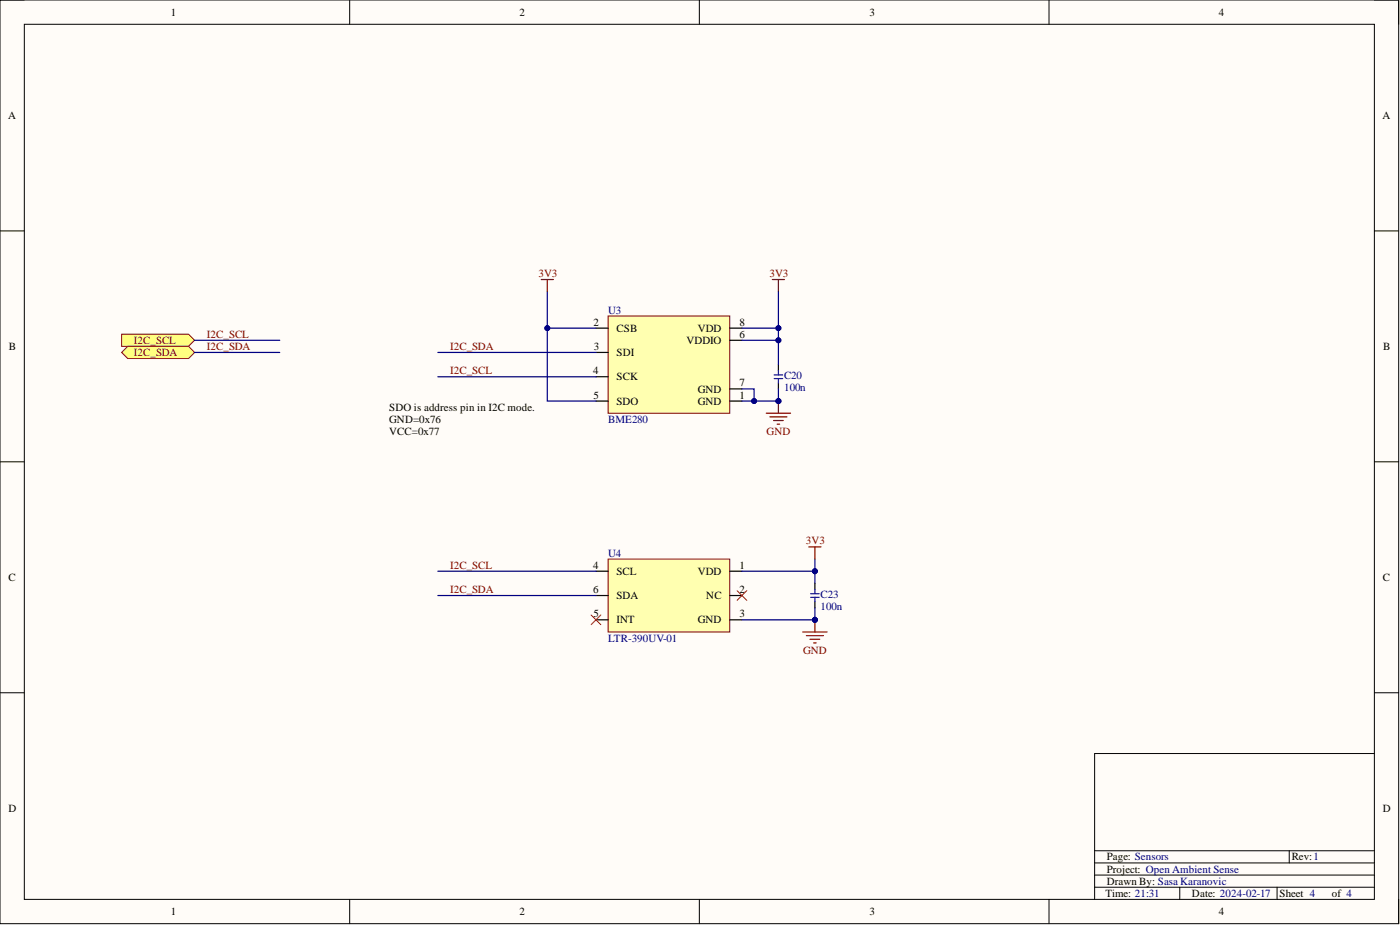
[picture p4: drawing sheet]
<svg xmlns="http://www.w3.org/2000/svg" width="292mm" height="193mm" viewBox="0 0 292 193" stroke-linecap="round" stroke-linejoin="round" font-family="sans-serif">
<path d="M0 0h291.8v192.7h-291.8z" fill-rule="evenodd" fill="#fffcf8"/>
<path d="M0 0h291.8v192.7h-291.8z" fill="none" stroke="#000" stroke-width=".21"/>
<path d="M5.1 5.1h281.7v182.5h-281.7z" fill-rule="evenodd" fill="#fffcf8"/>
<g fill="none" stroke="#000" stroke-width=".21">
<path d="M0 0h5.1M73 0v5.1M145.9 0v5.1M218.9 0v5.1M286.8 0h5v5.1M5.1 5.1h281.7v182.5h-281.7zM0 48.2h5.1M286.8 48.2h5M0 96.3h5.1M286.8 96.3h5M0 144.5h5.1M286.8 144.5h5"/>
<path d="M286.8 157.2h-58.4v30.4M228.4 177.5h58.4M269 177.5v2.5M73 187.6v5.1M145.9 187.6v5.1M218.9 187.6v5.1M228.4 182.6h58.4M228.4 185.1h58.4M228.4 180h58.4M246.2 185.1v2.5M266.5 185.1v2.5M291.8 187.6v5.1"/>
</g>
<path d="M25.4 69.7h13.9l1.3 1.3-1.3 1.3h-13.9z" fill-rule="evenodd" fill="#ffff80"/>
<path d="M25.4 69.7h13.9l1.3 1.3-1.3 1.3h-13.9z" fill="none" stroke="#800000" stroke-width=".21"/>
<path d="M25.4 73.5l1.2-1.2h12.7l1.3 1.2-1.3 1.3h-12.7z" fill-rule="evenodd" fill="#ffff80"/>
<path d="M25.4 73.5l1.2-1.2h12.7l1.3 1.2-1.3 1.3h-12.7z" fill="none" stroke="#800000" stroke-width=".21"/>
<path d="M40.6 71h17.8M40.6 73.5h17.8" fill="none" stroke="#000080" stroke-width=".25"/>
<path d="M126.9 65.9h25.4v20.3h-25.4z" fill-rule="evenodd" fill="#ffffb0"/>
<path d="M126.9 65.9h25.4v20.3h-25.4z" fill="none" stroke="#800000" stroke-width=".21"/>
<path d="M124.3 68.5h2.6M124.3 73.5h2.6M124.3 78.6h2.6M152.3 68.5h2.5M152.3 71h2.5M124.3 83.7h2.6M152.3 83.7h2.5M152.3 81.1h2.5" fill="none" stroke="#000" stroke-width=".25"/>
<path d="M114.2 60.8v7.7h10.1" fill="none" stroke="#000080" stroke-width=".25"/>
<circle cx="114.2" cy="68.5" r=".51" fill="#000080"/>
<circle cx="114.2" cy="68.5" r=".51" fill="none" stroke="#000080" stroke-width=".21"/>
<path d="M162.4 76.1v1.2M162.4 79.9v1.2" fill="none" stroke="#000" stroke-width=".25"/>
<path d="M161.5 78.2h1.8M161.5 79h1.8M162.4 77.3v.9M162.4 79v.9" fill="none" stroke="#00f" stroke-width=".25"/>
<path d="M161.1 58.3h2.6M162.4 58.3v2.5" fill="none" stroke="#800000" stroke-width=".25"/>
<path d="M162.4 81.1v2.6" fill="none" stroke="#000080" stroke-width=".25"/>
<circle cx="162.4" cy="83.7" r=".51" fill="#000080"/>
<circle cx="162.4" cy="83.7" r=".51" fill="none" stroke="#000080" stroke-width=".21"/>
<path d="M162.4 60.8v10.2h-7.6" fill="none" stroke="#000080" stroke-width=".25"/>
<circle cx="162.4" cy="71" r=".51" fill="#000080"/>
<circle cx="162.4" cy="71" r=".51" fill="none" stroke="#000080" stroke-width=".21"/>
<circle cx="162.4" cy="68.5" r=".51" fill="#000080"/>
<circle cx="162.4" cy="68.5" r=".51" fill="none" stroke="#000080" stroke-width=".21"/>
<path d="M162.4 71v5.1" fill="none" stroke="#000080" stroke-width=".25"/>
<circle cx="162.4" cy="71" r=".51" fill="#000080"/>
<circle cx="162.4" cy="71" r=".51" fill="none" stroke="#000080" stroke-width=".21"/>
<path d="M112.9 58.3h2.6M114.2 58.3v2.5" fill="none" stroke="#800000" stroke-width=".25"/>
<path d="M91.4 73.5h32.9M91.4 78.6h32.9" fill="none" stroke="#000080" stroke-width=".25"/>
<path d="M126.9 116.6h25.4v15.2h-25.4z" fill-rule="evenodd" fill="#ffffb0"/>
<path d="M126.9 116.6h25.4v15.2h-25.4z" fill="none" stroke="#800000" stroke-width=".21"/>
<path d="M124.3 119.2h2.6M152.3 119.2h2.5M124.3 124.2h2.6M124.3 129.3h2.6M152.3 124.2h2.5M152.3 129.3h2.5M170 121.7v1.3M170 125.5v1.3" fill="none" stroke="#000" stroke-width=".25"/>
<path d="M169.1 123.9h1.8M169.1 124.6h1.8M170 123v.9M170 124.6v.9" fill="none" stroke="#00f" stroke-width=".25"/>
<path d="M170 126.8v2.5" fill="none" stroke="#000080" stroke-width=".25"/>
<circle cx="170" cy="129.3" r=".51" fill="#000080"/>
<circle cx="170" cy="129.3" r=".51" fill="none" stroke="#000080" stroke-width=".21"/>
<path d="M170 116.6v5.1" fill="none" stroke="#000080" stroke-width=".25"/>
<circle cx="170" cy="119.2" r=".51" fill="#000080"/>
<circle cx="170" cy="119.2" r=".51" fill="none" stroke="#000080" stroke-width=".21"/>
<path d="M159.9 86.2h5M160.6 87h3.6M161.4 87.7h2M162.2 88.5h.5M162.4 83.7v2.5" fill="none" stroke="#800000" stroke-width=".25"/>
<circle cx="162.4" cy="83.7" r=".51" fill="#000080"/>
<circle cx="162.4" cy="83.7" r=".51" fill="none" stroke="#000080" stroke-width=".21"/>
<path d="M167.5 131.8h5.1M168.2 132.6h3.6M169 133.4h2M169.8 134.1h.5M170 129.3v2.5" fill="none" stroke="#800000" stroke-width=".25"/>
<circle cx="170" cy="129.3" r=".51" fill="#000080"/>
<circle cx="170" cy="129.3" r=".51" fill="none" stroke="#000080" stroke-width=".21"/>
<path d="M154.8 119.2h15.2" fill="none" stroke="#000080" stroke-width=".25"/>
<circle cx="170" cy="119.2" r=".51" fill="#000080"/>
<circle cx="170" cy="119.2" r=".51" fill="none" stroke="#000080" stroke-width=".21"/>
<path d="M168.8 114.1h2.5M170 114.1v2.5" fill="none" stroke="#800000" stroke-width=".25"/>
<path d="M154.8 83.7h7.6M91.4 119.2h32.9M91.4 124.2h32.9" fill="none" stroke="#000080" stroke-width=".25"/>
<path d="M153.8 123.2l2 2.1M155.8 123.2l-2 2.1" fill="none" stroke="#f00" stroke-width=".21"/>
<circle cx="157.3" cy="83.7" r=".51" fill="#000080"/>
<circle cx="157.3" cy="83.7" r=".51" fill="none" stroke="#000080" stroke-width=".21"/>
<circle cx="162.4" cy="83.7" r=".51" fill="#000080"/>
<circle cx="162.4" cy="83.7" r=".51" fill="none" stroke="#000080" stroke-width=".21"/>
<path d="M154.8 81.1h2.5v2.6" fill="none" stroke="#000080" stroke-width=".25"/>
<circle cx="157.3" cy="83.7" r=".51" fill="#000080"/>
<circle cx="157.3" cy="83.7" r=".51" fill="none" stroke="#000080" stroke-width=".21"/>
<path d="M154.8 68.5h7.6" fill="none" stroke="#000080" stroke-width=".25"/>
<circle cx="162.4" cy="68.5" r=".51" fill="#000080"/>
<circle cx="162.4" cy="68.5" r=".51" fill="none" stroke="#000080" stroke-width=".21"/>
<path d="M154.8 129.3h15.2" fill="none" stroke="#000080" stroke-width=".25"/>
<circle cx="170" cy="129.3" r=".51" fill="#000080"/>
<circle cx="170" cy="129.3" r=".51" fill="none" stroke="#000080" stroke-width=".21"/>
<path d="M123.3 128.3l2.1 2M125.4 128.3l-2.1 2" fill="none" stroke="#f00" stroke-width=".21"/>
<path d="M114.2 68.5v15.2h10.1" fill="none" stroke="#000080" stroke-width=".25"/>
<circle cx="114.2" cy="68.5" r=".51" fill="#000080"/>
<circle cx="114.2" cy="68.5" r=".51" fill="none" stroke="#000080" stroke-width=".21"/>
<g font-size="2.3">
<text x="35.6" y="3.3">1</text>
<text x="108.4" y="3.3">2</text>
<text x="181.4" y="3.3">3</text>
<text x="254.3" y="3.3">4</text>
<text x="1.7" y="24.8">A</text>
<text x="288.4" y="24.8">A</text>
<text x="123.8" y="67.9">2</text>
<text x="128.7" y="69.2">CSB</text>
<text x="143.2" y="71.8">VDDIO</text>
<text x="145.6" y="69.2">VDD</text>
<text x="154.3" y="70.5">6</text>
<text x="154.3" y="67.9">8</text>
<text x="1.9" y="73">B</text>
<text x="123.9" y="73">3</text>
<text x="128.7" y="74.3">SDI</text>
<text x="288.6" y="73">B</text>
<text x="123.8" y="78.1">4</text>
<text x="123.8" y="83.2">5</text>
<text x="128.7" y="79.4">SCK</text>
<text x="145.6" y="81.9">GND</text>
<text x="154.3" y="83.2">1</text>
<text x="154.3" y="80.6">7</text>
<text x="81.2" y="85.7">SDO is address pin in I2C mode.</text>
<text x="81.2" y="88.2">GND=0x76</text>
<text x="128.7" y="84.4">SDO</text>
<text x="145.6" y="84.4">GND</text>
<text x="81.2" y="90.8">VCC=0x77</text>
<text x="123.8" y="118.7">4</text>
<text x="128.7" y="119.9">SCL</text>
<text x="145.6" y="119.9">VDD</text>
<text x="154.3" y="118.7">1</text>
<text x="1.8" y="121.2">C</text>
<text x="123.8" y="123.7">6</text>
<text x="128.7" y="125">SDA</text>
<text x="147.4" y="125">NC</text>
<text x="154.3" y="123.7">2</text>
<text x="288.5" y="121.2">C</text>
<text x="123.8" y="128.8">5</text>
<text x="128.7" y="130.1">INT</text>
<text x="145.6" y="130.1">GND</text>
<text x="154.3" y="128.8">3</text>
<text x="1.8" y="169.4">D</text>
<text x="288.5" y="169.4">D</text>
<text x="230.9" y="179.5">Page: Sensors</text>
<text x="269.5" y="179.5">Rev:1</text>
<text x="230.9" y="184.6">Drawn By: Sasa Karanovic</text>
<text x="230.9" y="182">Project: Open Ambient Sense</text>
<text x="35.6" y="190.9">1</text>
<text x="108.4" y="190.9">2</text>
<text x="181.4" y="190.9">3</text>
<text x="230.7" y="187.1">Time: 21:31</text>
<text x="248.7" y="187.1">Date: 2024-02-17</text>
<text x="254.3" y="190.9">4</text>
<text x="267" y="187.1">Sheet 4</text>
<text x="277.9" y="187.1">of 4</text>
</g>
<g font-size="2.3" fill="#800000">
<text x="112.3" y="57.8">3V3</text>
<text x="160.5" y="57.8">3V3</text>
<text x="27.9" y="71.8">I2C_SCL</text>
<text x="43.1" y="70.5">I2C_SCL</text>
<text x="27.9" y="74.3">I2C_SDA</text>
<text x="43.1" y="73">I2C_SDA</text>
<text x="93.9" y="73">I2C_SDA</text>
<text x="93.9" y="78.1">I2C_SCL</text>
<text x="160" y="90.8">GND</text>
<text x="168.2" y="113.6">3V3</text>
<text x="93.9" y="118.7">I2C_SCL</text>
<text x="93.9" y="123.7">I2C_SDA</text>
<text x="167.6" y="136.4">GND</text>
</g>
<g font-size="2.3" fill="#000080">
<text x="126.9" y="65.4">U3</text>
<text x="163.6" y="81.6">100n</text>
<text x="163.6" y="79.1">C20</text>
<text x="126.9" y="88.2">BME280</text>
<text x="126.9" y="116.1">U4</text>
<text x="171.2" y="124.7">C23</text>
<text x="171.2" y="127.3">100n</text>
<text x="126.9" y="133.9">LTR-390UV-01</text>
</g>
</svg>
